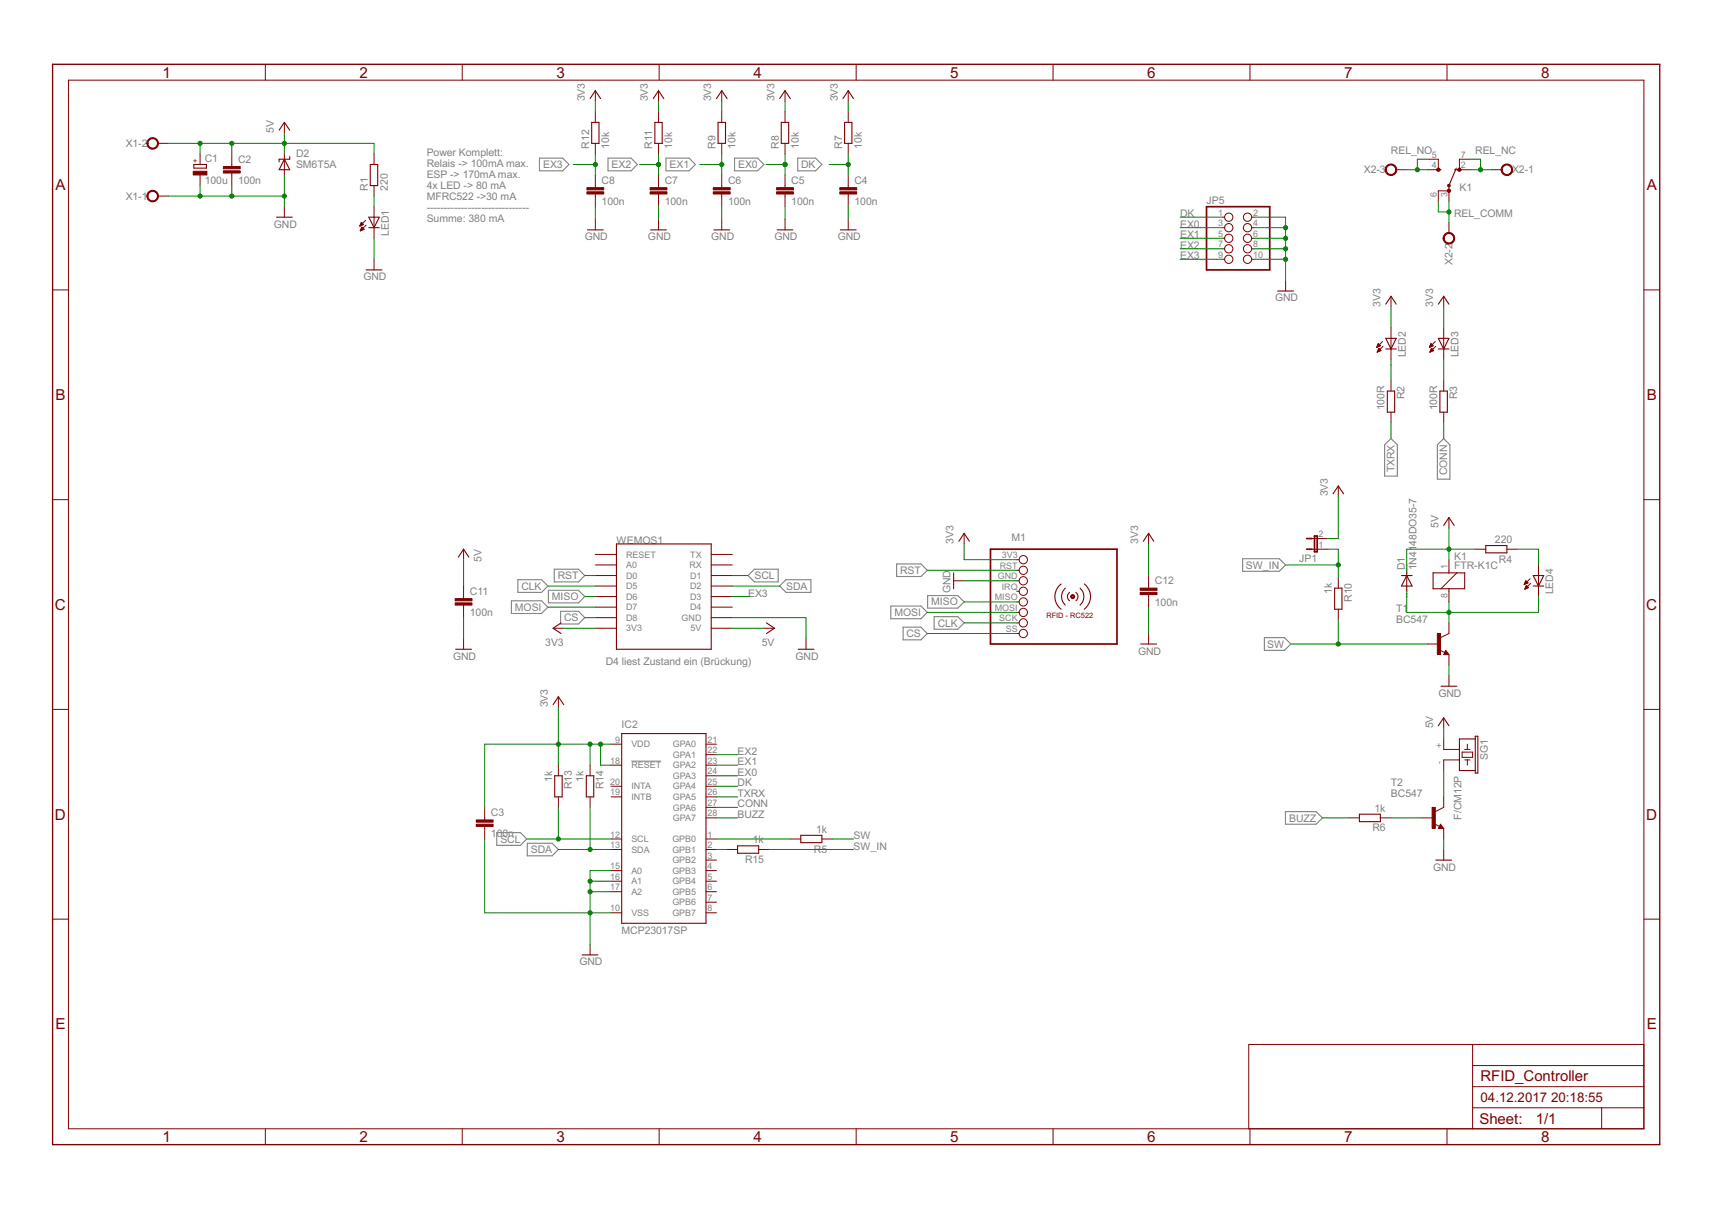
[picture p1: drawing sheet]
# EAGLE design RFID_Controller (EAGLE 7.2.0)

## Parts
C1  100u  CPOL-EUE2.5-7  [E2,5-7]
C2  100n  C-EU050-025X075  [C050-025X075]
C3  100n  C-EU050-025X075  [C050-025X075]
C4  100n  C-EU050-025X075  [C050-025X075]
C5  100n  C-EU050-025X075  [C050-025X075]
C6  100n  C-EU050-025X075  [C050-025X075]
C7  100n  C-EU050-025X075  [C050-025X075]
C8  100n  C-EU050-025X075  [C050-025X075]
C11  100n  C-EU050-025X075  [C050-025X075]
C12  100n  C-EU050-025X075  [C050-025X075]
D1  1N4148DO35-7  [DO35-7]
D2  SM6T5A  SUPPRESSOR-SMBJ  [SMBJ]
IC2  MCP23017SP  [DIL28-3]
JP1  JP1E  [JP1]
JP5  PINHD-2X5  [2X05]
K1  FTR-K1C  [FTR-K1C]
LED1  LED3MM  [LED3MM]
LED2  LED3MM  [LED3MM]
LED3  LED3MM  [LED3MM]
LED4  LED3MM  [LED3MM]
M1  RFID-RC522  [RFID-RC522]
R1  220  R-EU_0204/7  [0204/7]
R2  100R  R-EU_0204/7  [0204/7]
R3  100R  R-EU_0204/7  [0204/7]
R4  220  R-EU_0204/7  [0204/7]
R5  1k  R-EU_0204/7  [0204/7]
R6  1k  R-EU_0204/7  [0204/7]
R7  10k  R-EU_0204/7  [0204/7]
R8  10k  R-EU_0204/7  [0204/7]
R9  10k  R-EU_0204/7  [0204/7]
R10  1k  R-EU_0204/7  [0204/7]
R11  10k  R-EU_0204/7  [0204/7]
R12  10k  R-EU_0204/7  [0204/7]
R13  1k  R-EU_0204/7  [0204/7]
R14  1k  R-EU_0204/7  [0204/7]
R15  1k  R-EU_0204/7  [0204/7]
SG1  F/CM12P  [F/CM12P]
T1  BC547  [TO92]
T2  BC547  [TO92]
WEMOS1  WEMOS-D1-MINI  [WEMOS-D1-MINI]
X1  W237-102  [W237-102]
X2  W237-103  [W237-103]

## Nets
3V3: C3.1 C12.1 IC2.9(VDD) IC2.18(!RESET) JP1.2 LED2.A LED3.A M1.3V3 R7.2 R8.2 R9.2 R11.2 R12.2 R13.1 R14.1 WEMOS1.3V3
5V: C1.+ C2.1 C11.1 D1.C D2.C K1.1 R1.2 R4.2 SG1.+ WEMOS1.5V X1.2
BUZZ: IC2.28(GPA7) R6.2
CLK: M1.SCK WEMOS1.D5
CONN: IC2.27(GPA6) R3.2
CS: M1.SS WEMOS1.D8
DK: C4.1 IC2.25(GPA4) JP5.1 R7.1
EX0: C5.1 IC2.24(GPA3) JP5.3 R8.1
EX1: C6.1 IC2.23(GPA2) JP5.5 R9.1
EX2: C7.1 IC2.22(GPA1) JP5.7 R11.1
EX3: C8.1 JP5.9 R12.1 WEMOS1.D3
GND: C1.- C2.2 C3.2 C4.2 C5.2 C6.2 C7.2 C8.2 C11.2 C12.2 D2.A IC2.10(VSS) IC2.15(A0) IC2.16(A1) IC2.17(A2) JP5.2 JP5.4 JP5.6 JP5.8 JP5.10 LED1.K(C) M1.GND T1.1(E) T2.1(E) WEMOS1.GND X1.1
MISO: M1.MISO WEMOS1.D6
MOSI: M1.MOSI WEMOS1.D7
N$1: LED1.A R1.1
N$2: LED2.K(C) R2.1
N$3: LED3.K(C) R3.1
N$4: LED4.A R4.1
N$5: D1.A K1.8 LED4.K(C) T1.3(C)
N$6: R6.1 T2.2(B)
N$7: SG1.- T2.3(C)
N$8: IC2.1(GPB0) R5.2
N$9: IC2.2(GPB1) R15.2
REL_COMM [HV]: K1.3(-1:PA) K1.6(-1:PB) X2.2
REL_NC [HV]: K1.2(-1:OA) K1.7(-1:OB) X2.1
REL_NO [HV]: K1.4(-1:SA) K1.5(-1:SB) X2.3
RST: M1.RST WEMOS1.D0
SCL: IC2.12(SCL) R13.2 WEMOS1.D1
SDA: IC2.13(SDA) R14.2 WEMOS1.D2
SW: R5.1 R10.2 T1.2(B)
SW_IN: JP1.1 R10.1 R15.1
TXRX: IC2.26(GPA5) R2.2
Unconnected: IC2.3(GPB2) IC2.4(GPB3) IC2.5(GPB4) IC2.6(GPB5) IC2.7(GPB6) IC2.8(GPB7) IC2.19(INTB) IC2.20(INTA) IC2.21(GPA0) M1.IRQ WEMOS1.A0 WEMOS1.D4 WEMOS1.RESET WEMOS1.RX WEMOS1.TX

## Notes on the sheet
- Power Komplett:
  Relais -> 100mA max.
  ESP -> 170mA max.
  4x LED -> 80 mA
  MFRC522 ->30 mA
  ------------------------------
  Summe: 380 mA
- D4 liest Zustand ein (Brückung)
